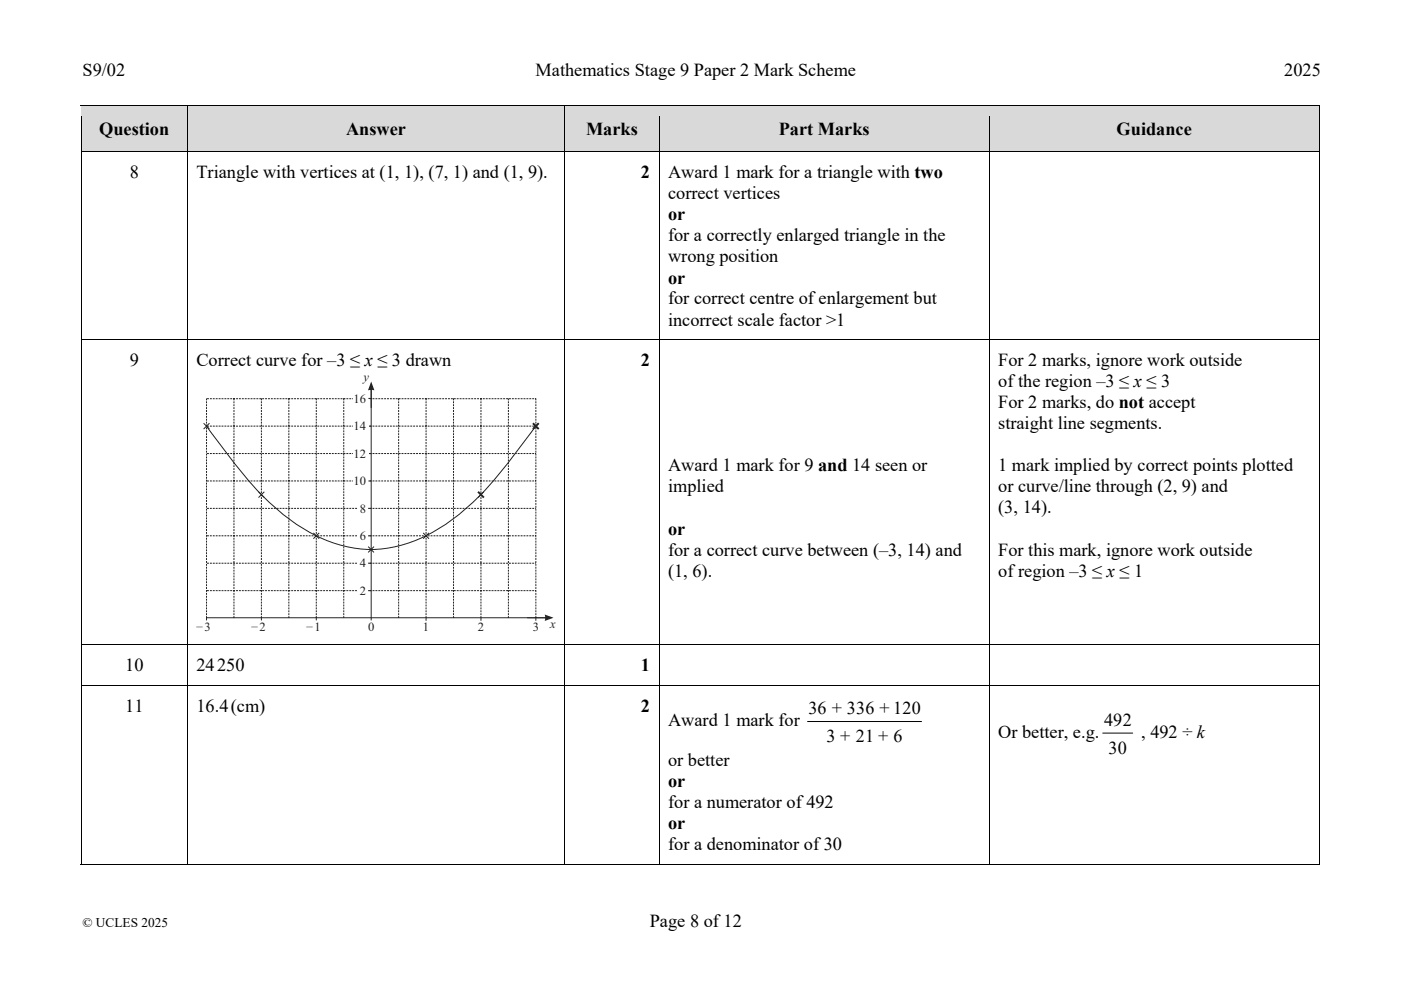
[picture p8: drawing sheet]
<svg xmlns="http://www.w3.org/2000/svg" width="297mm" height="210mm" viewBox="0 0 297 210" stroke-linecap="round" stroke-linejoin="round" font-family="sans-serif">
<g fill="#d9d9d9">
<path d="M17.3 22.6h22.3v9.5h-22.3z"/>
<path d="M19.1 25.1h18.7v4.4h-18.7z"/>
<path d="M39.8 22.6h79.9v9.5h-79.9z"/>
<path d="M41.7 25.1h76.1v4.4h-76.1z"/>
<path d="M119.8 22.6h19.9v9.5h-19.9z"/>
<path d="M121.6 25.1h16.2v4.4h-16.2z"/>
<path d="M139.8 22.6h69.9v9.5h-69.9z"/>
<path d="M141.6 25.1h66.2v4.4h-66.2z"/>
<path d="M209.8 22.6h69.9v9.5h-69.9z"/>
<path d="M211.6 25.1h66.3v4.4h-66.3z"/>
</g>
<path d="M17.1 22.5h22.6M17.2 22.4v2.2" fill="none" stroke="#000" stroke-width=".21"/>
<path d="M17.3 22.6h22.4v2h-22.4z" fill="#d9d9d9"/>
<path d="M39.7 22.4v2.2M39.8 22.5h79.9" fill="none" stroke="#000" stroke-width=".21"/>
<path d="M39.8 22.6h79.9v2h-79.9z" fill="#d9d9d9"/>
<path d="M119.7 22.4v2.2M119.8 22.5h19.9" fill="none" stroke="#000" stroke-width=".21"/>
<path d="M119.8 22.6h19.9v2h-19.9z" fill="#d9d9d9"/>
<path d="M139.7 22.4v2.2M139.8 22.5h69.9" fill="none" stroke="#000" stroke-width=".21"/>
<path d="M139.8 22.6h69.9v2h-69.9z" fill="#d9d9d9"/>
<path d="M209.8 22.4v2.2M209.8 22.5h69.9" fill="none" stroke="#000" stroke-width=".21"/>
<path d="M209.8 22.6h69.9v2h-69.9z" fill="#d9d9d9"/>
<path d="M279.8 22.4v2.2" fill="none" stroke="#000" stroke-width=".21"/>
<path d="M279.7 22.4h.1v.2h-.1z" fill="#000"/>
<path d="M17.2 30.1h22.5v1.9h-22.5z" fill="#d9d9d9"/>
<path d="M17.2 24.6v7.5" fill="none" stroke="#000" stroke-width=".21"/>
<path d="M39.7 30.1h80v1.9h-80z" fill="#d9d9d9"/>
<path d="M39.7 24.6v7.5" fill="none" stroke="#000" stroke-width=".21"/>
<path d="M119.7 30.1h20v1.9h-20z" fill="#d9d9d9"/>
<path d="M119.7 24.6v7.5" fill="none" stroke="#000" stroke-width=".21"/>
<path d="M139.7 30.1h70.1v1.9h-70.1z" fill="#d9d9d9"/>
<path d="M139.7 24.6v7.5" fill="none" stroke="#000" stroke-width=".21"/>
<path d="M209.8 30.1h70v1.9h-70z" fill="#d9d9d9"/>
<g fill="none" stroke="#000" stroke-width=".21">
<path d="M17.2 32.1v151.3M17.3 32.2h22.4M39.7 32.1v151.3M39.8 32.2h79.9M119.7 32.1v151.3M119.8 32.2h19.9M139.7 32.1v151.3M139.8 32.2h69.9M209.8 24.6v158.8M209.8 32.2h69.9M279.8 24.6v158.8M17.3 72h22.4"/>
<path d="M39.8 72h79.9M119.8 72h19.9M139.8 72h69.9M209.8 72h69.9M17.3 136.7h22.4M39.8 136.7h79.9M119.8 136.7h19.9M139.8 136.7h69.9M209.8 136.7h69.9M17.3 145.4h22.4M39.8 145.4h79.9M119.8 145.4h19.9"/>
<path d="M139.8 145.4h69.9M171.2 153h24.2M209.8 145.4h69.9M233.8 155.5h6.4M17.1 183.3h22.6M39.8 183.3h79.9M119.8 183.3h19.9M139.8 183.3h69.9M209.8 183.3h69.9"/>
</g>
<path d="M279.7 183.3h.1v.1h-.1z" fill="#000"/>
<g fill="none" stroke="#231f20" stroke-width=".21" stroke-dasharray=".4 .2" stroke-linecap="butt">
<path d="M43.8 84.5v46.6M43.9 96.2h69.7M43.9 84.6h69.7M43.9 90.4h69.7M49.6 84.5v46.6M55.4 84.5v46.6M61.2 84.5v46.6M67.1 84.5v46.6M72.9 84.5v46.6M84.5 84.5v46.6M90.3 84.5v46.6M96.2 84.5v46.6"/>
<path d="M102 84.5v46.6M107.8 84.5v46.6M113.6 84.5v46.6M43.9 119.5h69.7M43.9 107.8h69.7M43.9 113.6h69.7M43.9 102h69.7M43.9 125.3h69.7"/>
</g>
<path d="M43.7 131h72.5" fill="none" stroke="#231f20" stroke-width=".21"/>
<path d="M115.5 130.3l1.9 .7-1.9 .7 .1-.7z" fill="#231f20"/>
<path d="M78.7 82.1v48.9" fill="none" stroke="#231f20" stroke-width=".21"/>
<path d="M78.7 80.9l.7 1.9-.7-.1-.7 .1z" fill="#231f20"/>
<path d="M43.8 131v.6M55.4 131v.6M67.1 131v.6M78.7 131v.6M90.3 131.1v.6M102 131.1v.6M113.6 131.1v.6" fill="none" stroke="#231f20" stroke-width=".21"/>
<path d="M75.8 112.6h2.3v2.1h-2.3z" fill="#fff"/>
<path d="M78.1 96.2h.6M78.1 90.4h.6" fill="none" stroke="#231f20" stroke-width=".21"/>
<g fill="#fff">
<path d="M75.8 106.8h2.3v2.1h-2.3z"/>
<path d="M75.8 79.4h2.3v2.1h-2.3z"/>
<path d="M74.9 100.9h3.2v2.2h-3.2z"/>
<path d="M74.9 95.1h3.2v2.2h-3.2z"/>
<path d="M74.9 89.3h3.2v2.1h-3.2z"/>
<path d="M74.9 83.5h3.2v2.1h-3.2z"/>
</g>
<path d="M78.1 84.5h.6M78.1 102h.6" fill="none" stroke="#231f20" stroke-width=".21"/>
<path d="M75.8 118.4h2.3v2.1h-2.3z" fill="#fff"/>
<path d="M78.1 107.8h.6M78.1 113.6h.6" fill="none" stroke="#231f20" stroke-width=".21"/>
<path d="M75.8 124.2h2.3v2.2h-2.3z" fill="#fff"/>
<g fill="none" stroke="#231f20" stroke-width=".21">
<path d="M43.2 89.8l1.2 1.2M43.8 90.4l1.7 2.4a88.3 88.3 0 0 0 14.1 15.9 30.1 30.1 0 0 0 20.1 7.8 32.7 32.7 0 0 0 20.1-9.5 110.5 110.5 0 0 0 13.3-16l.5-.6M44.4 89.8l-1.2 1.2M54.8 104.3l1.2 1.2M56 104.3l-1.2 1.2M66.4 113l1.3 1.3M67.7 113l-1.3 1.3M78.1 115.9l1.2 1.3M78.1 119.5h.6M79.3 115.9l-1.2 1.3M89.7 113l1.3 1.3M91 113l-1.3 1.3"/>
<path d="M102.6 104.3l-1.2 1.2M78.1 125.3h.6"/>
</g>
<path d="M113 89.8l1.2 1.2M114.2 89.8l-1.2 1.2M101.4 104.3l1.2 1.2" fill="none" stroke="#231f20" stroke-width=".41"/>
<g font-size="3.9">
<text x="17.5" y="16.1">S9/02</text>
<text x="113.6" y="16.1">Mathematics Stage 9 Paper 2 Mark Scheme</text>
<text x="272.3" y="16.1">2025</text>
<text x="21" y="28.7">Question</text>
<text x="73.4" y="28.7">Answer</text>
<text x="124.2" y="28.7">Marks</text>
<text x="165.1" y="28.7">Part Marks</text>
<text x="236.7" y="28.7">Guidance</text>
<text x="27.5" y="37.8">8</text>
<text x="41.6" y="37.8">Triangle with vertices at (1, 1), (7, 1) and (1, 9).</text>
<text x="135.9" y="37.8">2</text>
<text x="141.6" y="37.8">Award 1 mark for a triangle with two</text>
<text x="141.6" y="42.3">correct vertices</text>
<text x="141.6" y="46.8">or</text>
<text x="141.6" y="51.2">for a correctly enlarged triangle in the</text>
<text x="141.6" y="55.7">wrong position</text>
<text x="141.6" y="60.2">or</text>
<text x="141.6" y="64.6">for correct centre of enlargement but</text>
<text x="141.6" y="69">incorrect scale factor &gt;1</text>
<text x="27.5" y="77.7">9</text>
<text x="41.6" y="77.7">Correct curve for –3 ≤ x ≤ 3 drawn</text>
<text x="135.9" y="77.7">2</text>
<text x="211.6" y="77.7">For 2 marks, ignore work outside</text>
<text x="211.6" y="82.1">of the region –3 ≤ x ≤ 3</text>
<text x="211.6" y="86.6">For 2 marks, do not accept</text>
<text x="211.6" y="91.1">straight line segments.</text>
<text x="141.6" y="100">Award 1 mark for 9 and 14 seen or</text>
<text x="211.6" y="100">1 mark implied by correct points plotted</text>
<text x="141.6" y="104.5">implied</text>
<text x="211.6" y="104.5">or curve/line through (2, 9) and</text>
<text x="141.6" y="113.4">or</text>
<text x="211.6" y="108.9">(3, 14).</text>
<text x="141.6" y="117.8">for a correct curve between (–3, 14) and</text>
<text x="211.6" y="117.8">For this mark, ignore work outside</text>
<text x="141.6" y="122.3">(1, 6).</text>
<text x="211.6" y="122.3">of region –3 ≤ x ≤ 1</text>
<text x="26.5" y="142.4">10</text>
<text x="41.7" y="142.4">24250</text>
<text x="135.9" y="142.4">1</text>
<text x="26.5" y="151">11</text>
<text x="41.7" y="151">16.4(cm)</text>
<text x="135.9" y="151">2</text>
<text x="141.6" y="154">Award 1 mark for</text>
<text x="234.1" y="153.9">492</text>
<text x="211.6" y="156.5">Or better, e.g.</text>
<text x="235" y="159.9">30</text>
<text x="242" y="156.5">, 492 ÷ k</text>
<text x="141.6" y="162.5">or better</text>
<text x="141.6" y="167">or</text>
<text x="141.6" y="171.5">for a numerator of 492</text>
<text x="141.6" y="175.9">or</text>
<text x="141.6" y="180.4">for a denominator of 30</text>
<text x="137.8" y="196.6">Page 8 of 12</text>
</g>
<g font-size="3.8">
<text x="171.4" y="151.4">36 + 336 + 120</text>
<text x="175.2" y="157.4">3 + 21 + 6</text>
</g>
<text font-size="2.8" x="17.5" y="196.6">© UCLES 2025</text>
<g font-size="2.7" fill="#231f20">
<text x="77.1" y="80.9">y</text>
<text x="74.9" y="85.4">16</text>
<text x="74.9" y="91.3">14</text>
<text x="74.9" y="97.1">12</text>
<text x="74.9" y="102.9">10</text>
<text x="76.3" y="108.7">8</text>
<text x="76.3" y="114.5">6</text>
<text x="76.3" y="120.3">4</text>
<text x="76.3" y="126.2">2</text>
<text x="41.7" y="133.6">–3</text>
<text x="53.3" y="133.6">–2</text>
<text x="64.9" y="133.6">–1</text>
<text x="78" y="133.7">0</text>
<text x="89.7" y="133.8">1</text>
<text x="101.3" y="133.8">2</text>
<text x="112.9" y="133.8">3</text>
<text x="116.6" y="133.2">x</text>
</g>
</svg>
